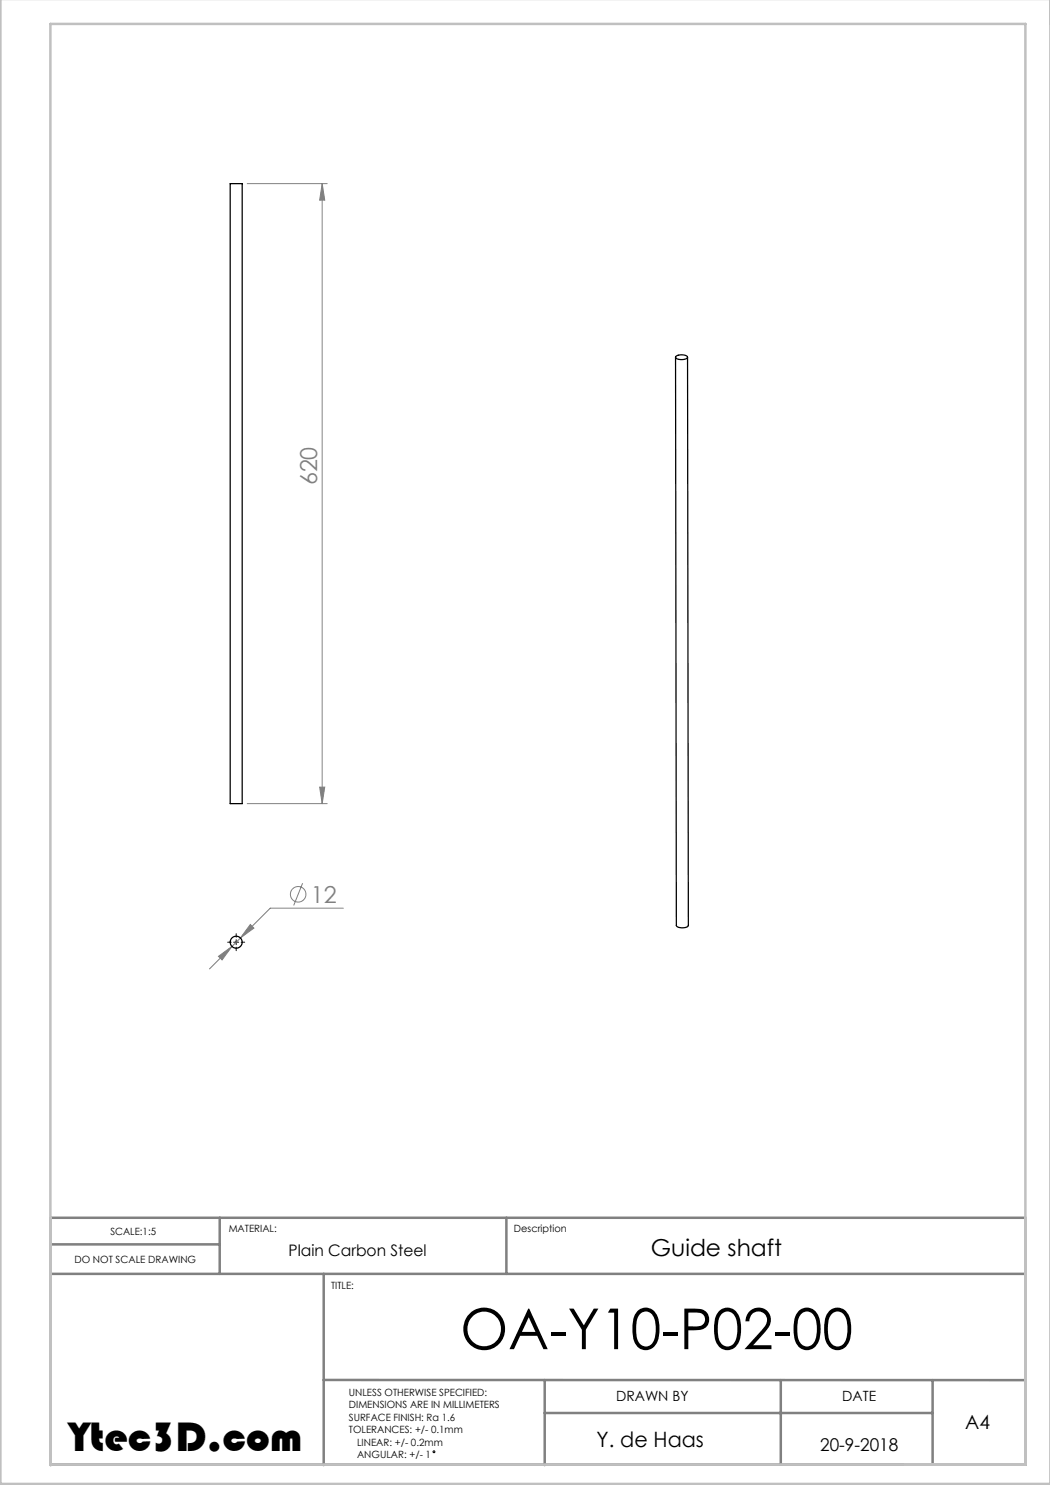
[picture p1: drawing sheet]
<svg xmlns="http://www.w3.org/2000/svg" width="210mm" height="297mm" viewBox="0 0 210 297" stroke-linecap="round" stroke-linejoin="round" font-family="sans-serif">
<g fill="none" stroke="#000" stroke-width=".2">
<path d="M46.7 188.4h1M47.2 187.9v1"/>
<circle cx="86.8" cy="290.4" r=".19"/>
</g>
<path d="M10.1 248.9h33.8M10.1 254.8h195M43.9 243.6v11.2M64.7 254.8v38.2M101.3 243.6v11.2M64.7 276h140.4M108.9 276v17M156.2 276v16.9M186.5 276v16.9M10.1 292.9h195v-49.3h-195v49.4M108.9 282.6h77.6" fill="none" stroke="#808080" stroke-width=".5"/>
<path d="M.1 -.1v296.9h210M10.1 292.9h195v-288.1h-195v288.2" fill="none" stroke="#c0c0c0" stroke-width=".5"/>
<g fill="none" stroke="#808080" stroke-width=".2">
<path d="M49.4 36.7h16M64.4 36.7l.5 3.3h-1zM64.4 36.7v124M63.9 157.4h1l-.5 3.3zM49.4 160.7h16M60.5 176.6l-1.8 4.5M43.7 191.3l2.7-2-2 2.7zM50.1 184.9l.7 .7-2.7 2zM68.7 181.6h-14.7l-12.1 12.2"/>
<circle cx="59.6" cy="178.9" r="1.56"/>
</g>
<path d="M46.2 188.4h-.7M47.2 187.4v-.7M47.2 189.4v.7M48.2 188.4h.7" fill="none" stroke="#000" stroke-width=".2" stroke-dasharray="15.2 1.3 1.3 1.3"/>
<g fill="#808080">
<path d="M43.7 191.3l.7 .7 2-2.7zM50.1 184.9l-2 2.7 2.7-2z"/>
<path d="M63.9 157.4h1l-.5 3.3zM64.4 36.7l.5 3.3h-1z"/>
</g>
<g fill="none" stroke="#000" stroke-width=".25">
<path d="M46 36.7h2.4v124h-2.4zM135.2 71.3a1.9 1.9 0 0 1 2.3 .1 1.8 1.8 0 0 1-2.4 .1zM137.5 71.4l.2 113.7a1.74 1.74 0 0 1-2.4 0l-.2-113.7"/>
<circle cx="47.2" cy="188.4" r="1.2"/>
</g>
<text font-size="11.3" x="92" y="269.8">OA-Y10-P02-00</text>
<text font-size="8.5" x="13.8" y="290.3">Ytec3D.com</text>
<g font-size="4.7" fill="#808080">
<text x="63.4" y="97.1" transform="rotate(-90 63.4 97.1)">620</text>
<text x="62.2" y="180.6">12</text>
</g>
<text font-size="4.7" x="130.2" y="251.2">Guide shaft</text>
<text font-size="4.2" x="119.3" y="289.4">Y. de Haas</text>
<text font-size="3.9" x="193.1" y="285.8">A4</text>
<text font-size="3.5" x="164" y="290.3">20-9-2018</text>
<text font-size="3.2" x="57.7" y="251.2">Plain Carbon Steel</text>
<g font-size="2.8">
<text x="123.2" y="280.2">DRAWN BY</text>
<text x="168.5" y="280.2">DATE</text>
</g>
<g font-size="2">
<text x="22.1" y="246.9">SCALE:1:5</text>
<text x="45.7" y="246.5">MATERIAL:</text>
<text x="102.8" y="246.5">Description</text>
<text x="14.9" y="252.5">DO NOT SCALE DRAWING</text>
<text x="66.2" y="257.7">TITLE:</text>
<text x="69.8" y="279.2">UNLESS OTHERWISE SPECIFIED:</text>
<text x="69.8" y="281.7">DIMENSIONS ARE IN MILLIMETERS</text>
<text x="69.8" y="284.2">SURFACE FINISH: Ra 1.6</text>
<text x="69.8" y="286.7">TOLERANCES: +/- 0.1mm</text>
<text x="71.4" y="291.7">ANGULAR: +/- 1</text>
<text x="71.4" y="289.2">LINEAR: +/- 0.2mm</text>
</g>
</svg>
